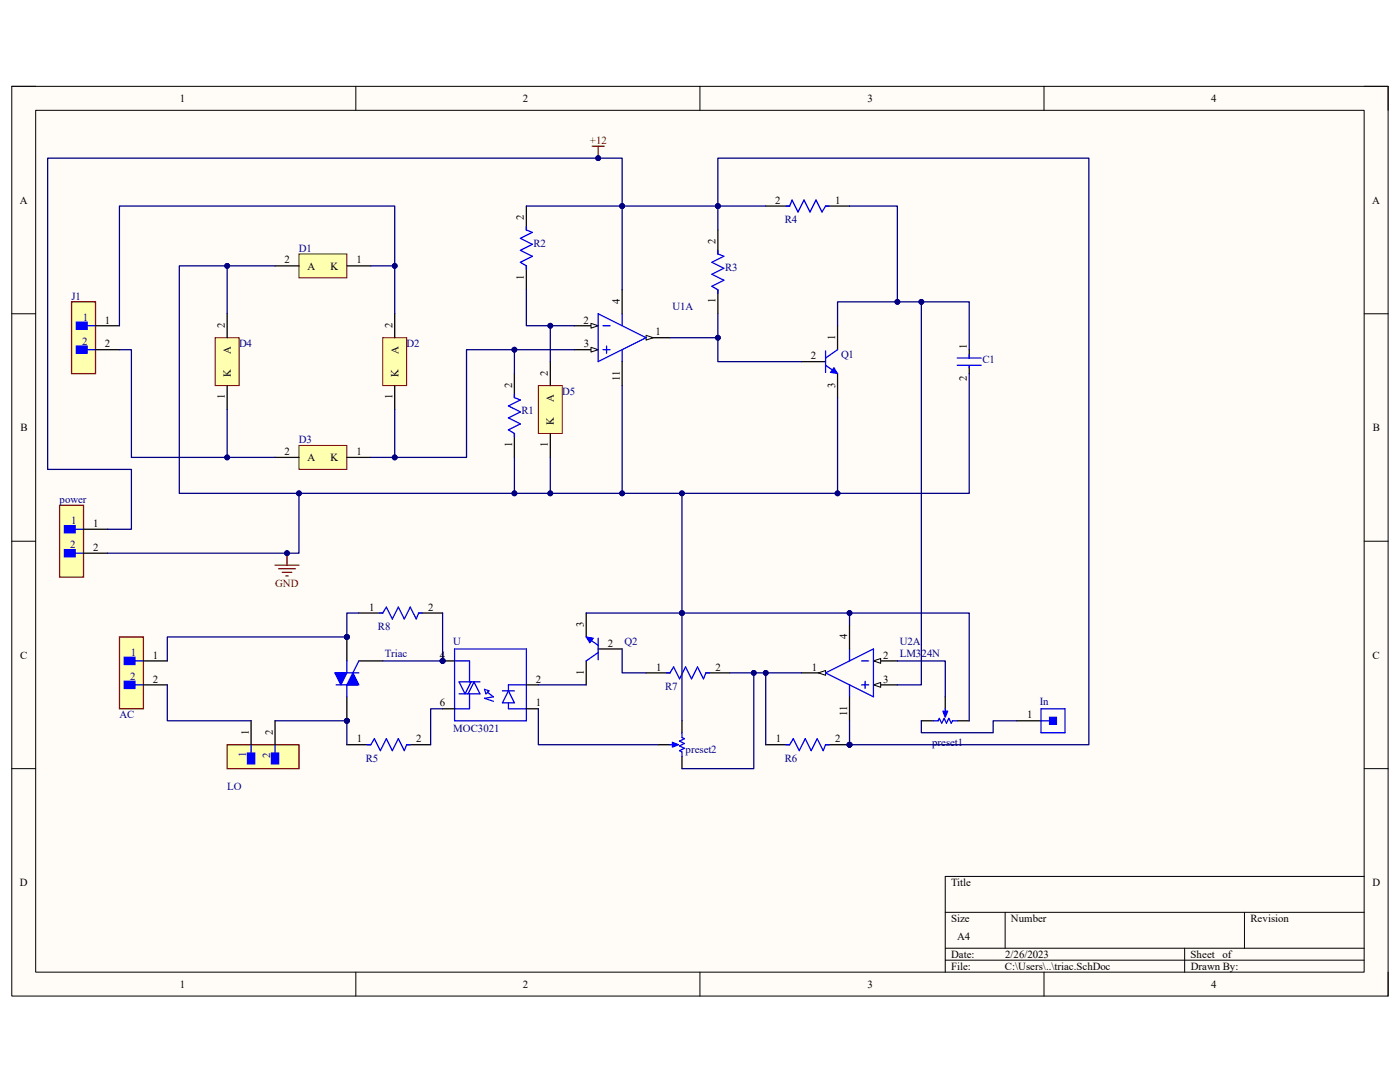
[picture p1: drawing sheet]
# Altium schematic sheet triac.SchDoc
size A4; SheetNumber: 1; SheetTotal: 1; SPICEModelCacheZXQXGXKZ: <root> / <DocumentId>ZXQXGXKZ</DocumentId> / </root>

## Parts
AC  M20-9990246  [FP-M20-9990246-MFG]  (value not drawn)
C1  RCE5C1H332J0M1H03A  [FP-RCE0K1-MFG]  (value not drawn)
D1  1N4007G  [ONSC-AXIAL_LEAD-2-59-10_P]  (value not drawn)
D2  1N4007G  [ONSC-AXIAL_LEAD-2-59-10_P]  (value not drawn)
D3  1N4007G  [ONSC-AXIAL_LEAD-2-59-10_P]  (value not drawn)
D4  1N4007G  [ONSC-AXIAL_LEAD-2-59-10_P]  (value not drawn)
D5  1N4007G  [ONSC-AXIAL_LEAD-2-59-10_P]  (value not drawn)
In  61300111121  [61300111121]  (value not drawn)
J1  M20-9990246  [FP-M20-9990246-MFG]  (value not drawn)
LO  M20-9990246  [FP-M20-9990246-MFG]  (value not drawn)
power  M20-9990246  [FP-M20-9990246-MFG]  (value not drawn)
preset1  3362P-1-103LF  [BOUR-3362P]  (value not drawn)
preset2  3362P-1-103LF  [BOUR-3362P]  (value not drawn)
Q1  BC547BG  [ONSC-TO-92-3-29-11]  (value not drawn)
Q2  BC547BG  [ONSC-TO-92-3-29-11]  (value not drawn)
R1  MFR-25FBF52-1K18  [FP-MFR-25-MFG]  (value not drawn)
R2  MFR-25FBF52-1K18  [FP-MFR-25-MFG]  (value not drawn)
R3  MFR-25FBF52-1K18  [FP-MFR-25-MFG]  (value not drawn)
R4  MFR-25FBF52-1K18  [FP-MFR-25-MFG]  (value not drawn)
R5  MFR-25FBF52-1K18  [FP-MFR-25-MFG]  (value not drawn)
R6  MFR-25FBF52-1K18  [FP-MFR-25-MFG]  (value not drawn)
R7  MFR-25FBF52-1K18  [FP-MFR-25-MFG]  (value not drawn)
R8  MFR-25FBF52-1K18  [FP-MFR-25-MFG]  (value not drawn)
Triac  Triac  [369-03]  (value not drawn)
U  MOC3021  [DIP762W45P254L889H508Q6]
U1  LM324N  [N0014A]  (value not drawn)  (part A of 4)
U2  LM324N  [N0014A]  (part A of 4)

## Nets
+12: power.1 R2.2 R3.2 R4.2 R6.2 U1.4(V+) U2.11(GND)
GND: C1.2 D1.2(A) D4.2(A) D5.1(K) power.2 preset1.1(CCW) preset2.1(CCW) Q1.3(E) Q2.3(E) R1.1 U1.11(GND) U2.4(V+)
NetAC_1: AC.1 R8.1 Triac.1(M1)
NetAC_2: AC.2 LO.1
NetC1_1: C1.1 Q1.1(C) R4.1 U2.3(IN1+)
NetD1_1: D1.1(K) D2.2(A) J1.1
NetD2_1: D2.1(K) D3.1(K) R1.2 U1.3(IN1+)
NetD3_2: D3.2(A) D4.1(K) J1.2
NetD5_2: D5.2(A) R2.1 U1.2(IN1-)
NetIn_1: In.1 preset1.3(CW)
NetLO_2: LO.2 R5.1 Triac.2(M2)
Netpreset1_2: preset1.2(S) U2.2(IN1-)
Netpreset2_2: preset2.2(S) U.1(ANODE)
Netpreset2_3: preset2.3(CW) R6.1 R7.2 U2.1(OUT1)
NetQ1_2: Q1.2(B) R3.1 U1.1(OUT1)
NetQ2_1: Q2.1(C) U.2(CATODE)
NetQ2_2: Q2.2(B) R7.1
NetR5_2: R5.2 U.6(MAIN_TERM1)
NetR8_2: R8.2 Triac.3(G) U.4(MAIN_TERM2)
